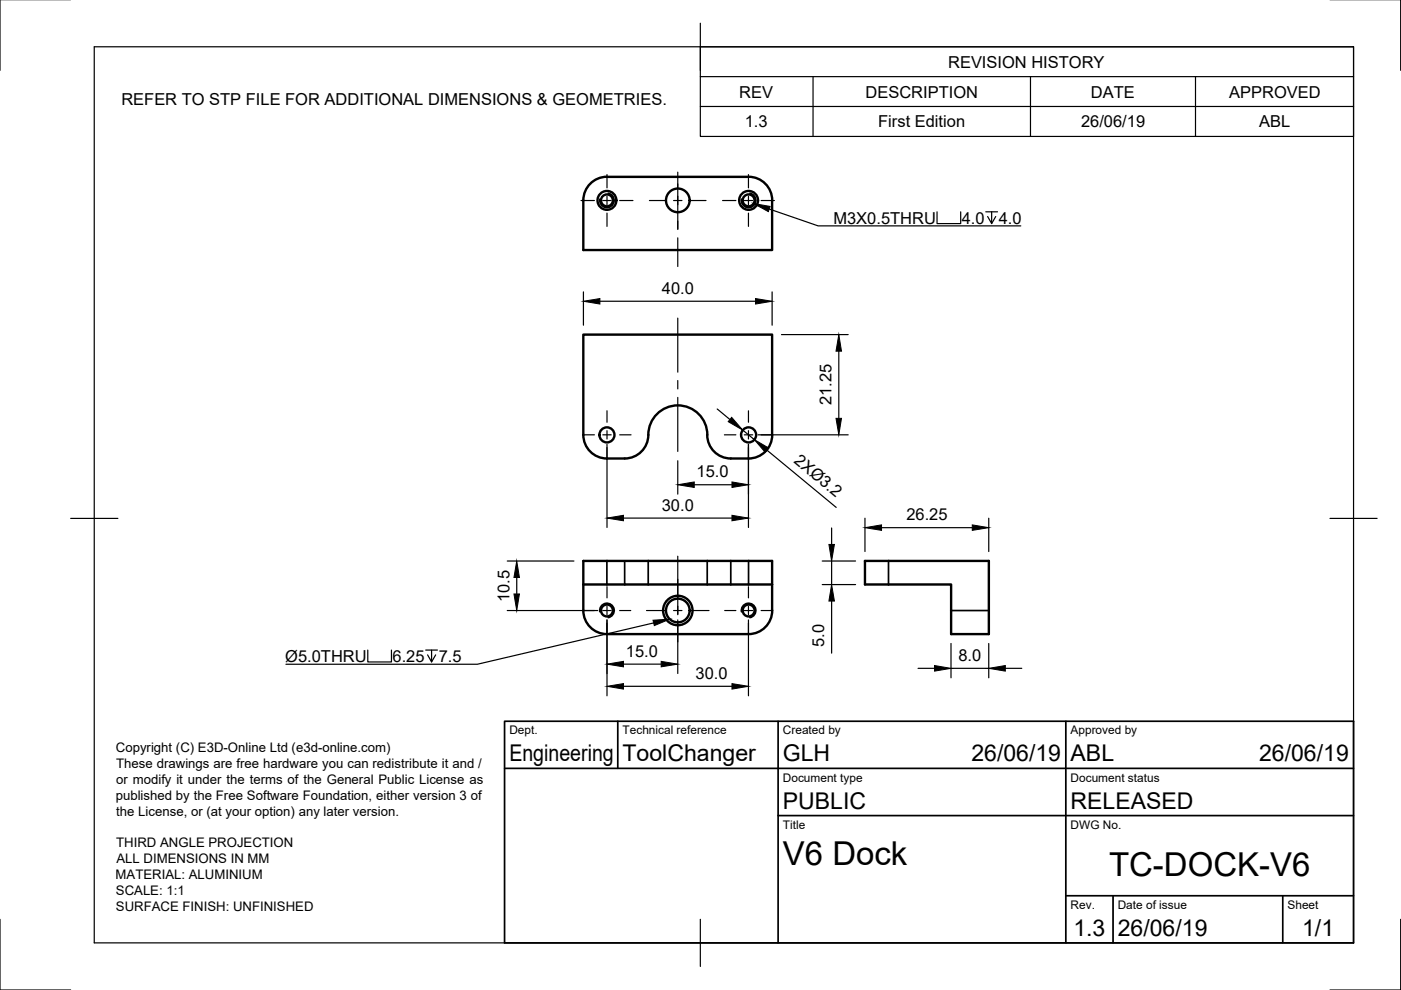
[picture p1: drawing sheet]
<svg xmlns="http://www.w3.org/2000/svg" width="297mm" height="210mm" viewBox="0 0 297 210" stroke-linecap="round" stroke-linejoin="round" font-family="sans-serif">
<!-- layer: Visible Narrow -->
<path d="M128.9 41a1.53 1.53 0 0 1 1.3 1.8 1.53 1.53 0 0 1-1.8 1.2 1.53 1.53 0 0 1-1.2-1.8M128.7 118.9v5M132.4 118.9v5M137.4 118.9v5M149.9 118.9v5M154.9 118.9v5M158.7 118.9v5M188.4 118.9v5M157.2 129.7a1.53 1.53 0 0 1 1.3-1.8 1.53 1.53 0 0 1 1.7 1.3 1.53 1.53 0 0 1-1.2 1.7M201.7 129.4h8" fill="none" stroke="#000" stroke-width=".36"/>
<!-- layer: Visible -->
<g fill="none" stroke="#000" stroke-width=".51">
<path d="M163.7 42.5a5 5 0 0 0-5-5h-30a5 5 0 0 0-5 5v10.5h40v-10.5M163.7 92.2a5 5 0 0 1-5 5h-3.7a5 5 0 0 1-5.1-5 6.2 6.2 0 0 0-6.2-6.2 6.2 6.2 0 0 0-6.2 6.2 5 5 0 0 1-5 5h-3.8a5 5 0 0 1-5-5v-21.3h40v21.3M183.4 118.9h26.3v15.5h-8v-10.5h-18.3zM123.7 123.9h40M123.7 129.4v-10.5h40v10.5M163.7 129.4a5 5 0 0 1-5 5h-30"/>
<circle cx="128.7" cy="42.5" r="2"/>
<circle cx="128.7" cy="42.5" r="1.26"/>
<circle cx="143.7" cy="42.5" r="2.51"/>
<circle cx="128.7" cy="92.2" r="1.6"/>
<circle cx="158.7" cy="92.2" r="1.6"/>
<circle cx="158.7" cy="129.4" r="1.26"/>
</g>
<!-- layer: Border -->
<path d="M0 -.1v15M297 -.1v15M20 9.9h267v190h-267zM148.5 4.9v10M15 109.9h10M282 109.9h10M0 194.9v15h15M148.5 194.9v10M297 194.9v15h-15" fill="none" stroke="#000" stroke-width=".25"/>
<!-- layer: TitleBlock -->
<path d="M107 152.9h180v47h-180zM131 152.9v10M165 152.9v47M226 152.9v47M107 162.9h180M165 172.9h122M226 189.9h61M236 189.9v10M272 189.9v10" fill="none" stroke="#000" stroke-width=".36"/>
<!-- layer: BOM -->
<path d="M148.5 9.9h138.5v19h-138.5zM148.5 16.2h138.5M172.4 16.2v12.7M218.5 16.2v12.7M253.5 16.2v12.7M148.5 22.6h138.5" fill="none" stroke="#000" stroke-width=".25"/>
<!-- layer: Center Lines -->
<g fill="none" stroke="#000" stroke-width=".25">
<path d="M128.7 37v2.8M143.7 36.5v8.6M158.7 37v2.8M123.2 42.5h2.8M127.8 42.5h1.8M128.7 41.6v1.8M128.7 45.2v2.8M131.4 42.5h2.8M137.7 42.5h3.3M142.8 42.5h1.8M143.7 45.2v3.5M143.7 50.4v6.1"/>
<path d="M146.4 42.5h3.3M153.2 42.5h2.8M143.7 67.5v11.4M123.6 92.2h2.4M127.8 92.2h1.8M128.7 87.1v2.4M128.7 91.3v1.8M128.7 94.9v2.4M131.4 92.2h2.4M143.7 80.7v1.8M143.7 84.3v11.4M153.6 92.2h2.4"/>
<path d="M157.8 92.2h1.8M158.7 87.1v2.4M158.7 91.3v1.8M158.7 94.9v2.4M161.4 92.2h2.4M143.7 117.9v12.3M128.7 124.4v2.4M146.4 129.4h3.9M153.6 129.4h2.4M157.8 129.4h1.8M158.7 124.4v2.4M158.7 128.5v1.8"/>
<path d="M158.7 132.1v2.4M161.4 129.4h2.3"/>
</g>
<!-- layer: Dimensions -->
<g fill="none" stroke="#000" stroke-width=".25">
<path d="M123.7 61.9v7.1M127.2 63.9h33M163.7 61.9v7.1M165.7 70.9h14.1M177.8 74.5v14.2M128.7 94.2v17.6M143.7 97.7v7.1M152.1 86.7l2.7 2.3M157.5 91.2l2.4 2M158.7 94.2v17.6M160.7 92.2h19.1M162.6 95.5l14.7 12.1"/>
<path d="M107.5 118.9h14.2M132.2 109.8h23M147.2 102.8h8M174.3 118.9h7.1M176.3 111.9v3.5M176.3 118.9v5M183.4 109.9v7M186.9 111.9h19.2M209.6 109.9v7M109.6 122.4v3.5M128.7 131.4v16.1M158.7 131.4v16.1"/>
<path d="M174.3 123.9h7.1M176.3 127.4v11.1M201.6 136.4v7.3M209.6 136.4v7.3M132.2 145.5h23M194.6 141.7h3.5M201.6 141.7h8M213.1 141.7h3.5"/>
</g>
<g fill="#000" stroke="#000" stroke-width=".21">
<path d="M123.7 63.9l3.5-.6v1.2zM160.2 63.3l3.5 .6-3.5 .6zM177.8 70.9l.6 3.6h-1.2zM155.1 88.5l2.4 2.7-3.1-1.8zM159.9 93.2l3.1 1.8-.8 .9zM177.2 88.7h1.2l-.6 3.5zM128.7 109.8l3.5-.5v1.1zM143.7 102.8l3.5-.6v1.1zM155.2 102.2l3.5 .6-3.5 .5zM155.2 109.3l3.5 .5-3.5 .6zM175.7 115.4h1.2l-.6 3.5zM183.4 111.9l3.5-.6v1.2z"/>
<path d="M206.1 111.3l3.5 .6-3.5 .6zM109.6 118.9l.5 3.5h-1.1zM176.3 123.9l.6 3.5h-1.2zM155.2 144.9l3.5 .6-3.5 .6zM198.1 141.1l3.5 .6-3.5 .6zM209.6 141.7l3.5-.6v1.2z"/>
</g>
<!-- layer: Annotations -->
<path d="M163.1 44.3l10.4 3.6h42.9M138.6 132.1l-37.4 8.7h-40.6" fill="none" stroke="#000" stroke-width=".25"/>
<text font-size="14.6" x="59.3" y="142.2">v6.25x7.5x7.5</text>
<text font-size="8.4" x="158.4" y="49">v4.0x4.0x4.0</text>
<g font-size="7">
<text x="166" y="183.4">V6 Dock</text>
<text x="235.1" y="185.8">TC-DOCK-V6</text>
</g>
<g font-size="4.9">
<text x="108" y="161.4">Engineering</text>
<text x="132" y="161.4">ToolChanger</text>
<text x="166" y="161.4">GLH</text>
<text x="206" y="161.4">26/06/19</text>
<text x="227" y="161.4">ABL</text>
<text x="267" y="161.4">26/06/19</text>
<text x="166" y="171.4">PUBLIC</text>
<text x="227" y="171.4">RELEASED</text>
<text x="227.6" y="198.5">1.3</text>
<text x="237" y="198.4">26/06/19</text>
<text x="276.1" y="198.6">1/1</text>
</g>
<g font-size="3.5">
<text x="201" y="14.3">REVISION HISTORY</text>
<text x="25.7" y="22.2">REFER TO STP FILE FOR ADDITIONAL DIMENSIONS &amp; GEOMETRIES.</text>
<text x="156.7" y="20.7">REV</text>
<text x="183.5" y="20.7">DESCRIPTION</text>
<text x="231.3" y="20.7">DATE</text>
<text x="260.6" y="20.7">APPROVED</text>
<text x="157.9" y="27">1.3</text>
<text x="186.2" y="27">First Edition</text>
<text x="229.2" y="27">26/06/19</text>
<text x="267" y="27">ABL</text>
<text x="176.7" y="47.4">M3X0.5THRU</text>
<text x="203.9" y="47.4">4.0</text>
<text x="211.8" y="47.4">4.0</text>
<text x="140.4" y="62.3">40.0</text>
<text x="176.3" y="85.9" transform="rotate(-90 176.3 85.9)">21.25</text>
<text x="147.7" y="101.2">15.0</text>
<text x="168.2" y="98" transform="rotate(40 168.2 98)">2XØ3.2</text>
<text x="140.3" y="108.3">30.0</text>
<text x="192.2" y="110.3">26.25</text>
<text x="108" y="127.7" transform="rotate(-90 108 127.7)">10.5</text>
<text x="174.8" y="137.1" transform="rotate(-90 174.8 137.1)">5.0</text>
<text x="60.5" y="140.3">Ø5.0THRU</text>
<text x="83.2" y="140.3">6.25</text>
<text x="93" y="140.3">7.5</text>
<text x="132.7" y="139.3">15.0</text>
<text x="147.5" y="144">30.0</text>
<text x="203.2" y="140.2">8.0</text>
</g>
<g font-size="2.8">
<text x="24.6" y="159.4">Copyright (C) E3D-Online Ltd (e3d-online.com)</text>
<text x="24.6" y="166.2">or modify it under the terms of the General Public License as</text>
<text x="24.6" y="162.8">These drawings are free hardware you can redistribute it and /</text>
<text x="24.5" y="169.6">published by the Free Software Foundation, either version 3 of</text>
<text x="24.7" y="172.9">the License, or (at your option) any later version.</text>
<text x="24.6" y="179.6">THIRD ANGLE PROJECTION</text>
<text x="24.7" y="183">ALL DIMENSIONS IN MM</text>
<text x="24.5" y="186.3">MATERIAL: ALUMINIUM</text>
<text x="24.6" y="189.7">SCALE: 1:1</text>
<text x="24.6" y="193.1">SURFACE FINISH: UNFINISHED</text>
</g>
<g font-size="2.5">
<text x="108" y="155.7">Dept.</text>
<text x="132" y="155.7">Technical reference</text>
<text x="166" y="155.7">Created by</text>
<text x="227" y="155.7">Approved by</text>
<text x="166" y="165.7">Document type</text>
<text x="227" y="165.7">Document status</text>
<text x="166" y="175.7">Title</text>
<text x="227" y="175.7">DWG No.</text>
<text x="227" y="192.7">Rev.</text>
<text x="237" y="192.7">Date of issue</text>
<text x="273" y="192.7">Sheet</text>
</g>
</svg>
